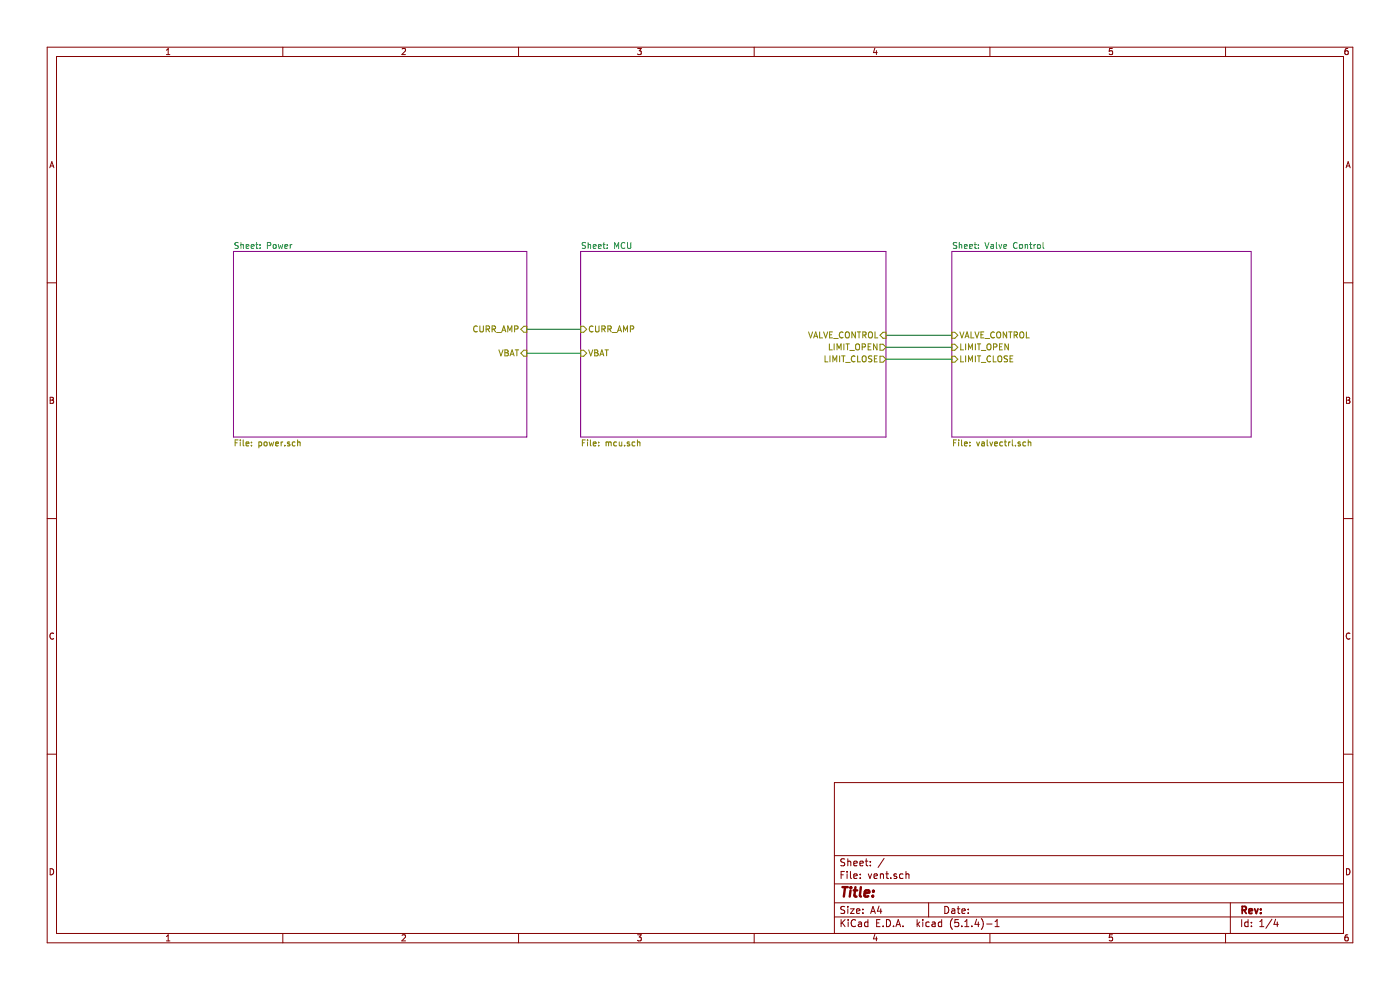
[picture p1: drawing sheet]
EESchema Schematic File Version 4
LIBS:vent-cache
EELAYER 30 0
EELAYER END
$Descr A4 11693 8268
encoding utf-8
Sheet 1 4
Title ""
Date ""
Rev ""
Comp ""
Comment1 ""
Comment2 ""
Comment3 ""
Comment4 ""
$EndDescr
$Sheet
S 4850 2100 2550 1550
U 5DBB5332
F0 "MCU" 50
F1 "mcu.sch" 50
F2 "CURR_AMP" I L 4850 2750 50 
F3 "VBAT" I L 4850 2950 50 
F4 "LIMIT_OPEN" O R 7400 2900 50 
F5 "LIMIT_CLOSE" O R 7400 3000 50 
$EndSheet
$Sheet
S 1950 2100 2450 1550
U 5DBB5392
F0 "Power" 50
F1 "power.sch" 50
F2 "CURR_AMP" I R 4400 2750 50 
F3 "VBAT" I R 4400 2950 50 
$EndSheet
Wire Wire Line
	4400 2750 4850 2750
Wire Wire Line
	4400 2950 4850 2950
Text HLabel 7400 2800 0    50   Output ~ 0
VALVE_CONTROL
Text HLabel 7950 2800 2    50   Output ~ 0
VALVE_CONTROL
Wire Wire Line
	7400 2800 7950 2800
Wire Wire Line
	7400 2900 7950 2900
Wire Wire Line
	7950 3000 7400 3000
$Sheet
S 7950 2100 2500 1550
U 5DBB5457
F0 "Valve Control" 50
F1 "valvectrl.sch" 50
F2 "LIMIT_OPEN" I L 7950 2900 50 
F3 "LIMIT_CLOSE" I L 7950 3000 50 
$EndSheet
$EndSCHEMATC
